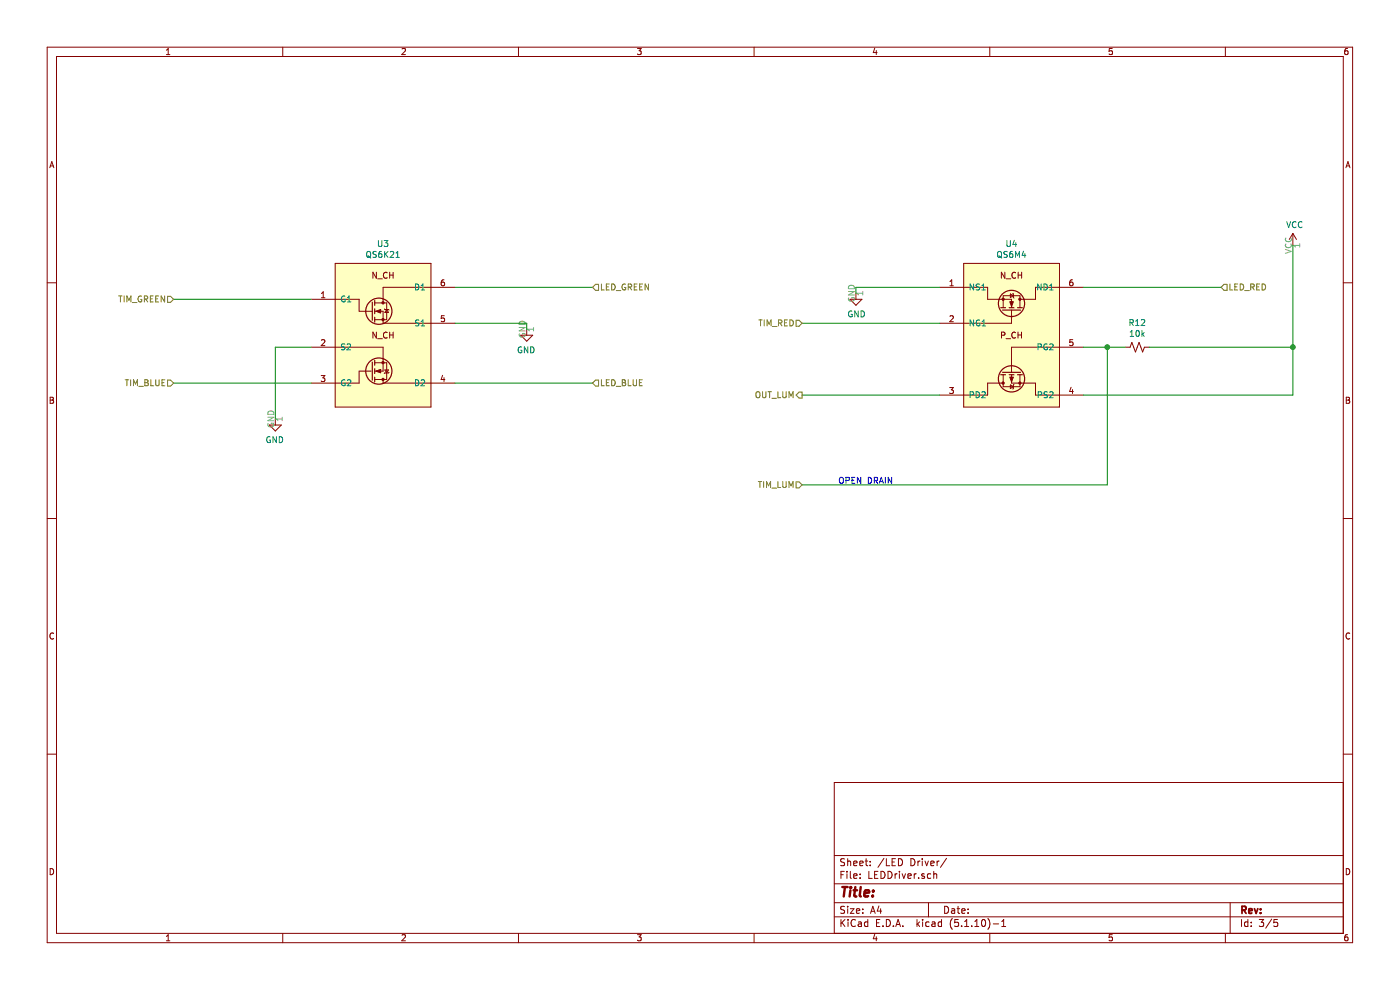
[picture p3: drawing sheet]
EESchema Schematic File Version 4
EELAYER 30 0
EELAYER END
$Descr A4 11693 8268
encoding utf-8
Sheet 3 5
Title ""
Date ""
Rev ""
Comp ""
Comment1 ""
Comment2 ""
Comment3 ""
Comment4 ""
$EndDescr
Wire Wire Line
	2600 2500 1450 2500
Wire Wire Line
	2600 2900 2300 2900
Wire Wire Line
	2300 2900 2300 3500
$Comp
L power:GND #PWR0127
U 1 1
P 2300 3500
F 0 "#PWR0127" H 2300 3250 50  0001 C CNN
F 1 "GND" H 2305 3327 50  0000 C CNN
F 2 "" H 2300 3500 50  0001 C CNN
F 3 "" H 2300 3500 50  0001 C CNN
	1    2300 3500
	-1   0    0    -1  
$EndComp
Wire Wire Line
	3800 2700 4400 2700
Wire Wire Line
	4400 2700 4400 2750
$Comp
L power:GND #PWR0128
U 1 1
P 4400 2750
F 0 "#PWR0128" H 4400 2500 50  0001 C CNN
F 1 "GND" H 4405 2577 50  0000 C CNN
F 2 "" H 4400 2750 50  0001 C CNN
F 3 "" H 4400 2750 50  0001 C CNN
	1    4400 2750
	-1   0    0    -1  
$EndComp
Wire Wire Line
	4950 2400 3800 2400
Wire Wire Line
	3800 3200 4950 3200
Wire Wire Line
	1450 3200 2600 3200
Text HLabel 1450 2500 0    50   Input ~ 0
TIM_GREEN
Text HLabel 1450 3200 0    50   Input ~ 0
TIM_BLUE
Text HLabel 4950 2400 2    50   Input ~ 0
LED_GREEN
Text HLabel 4950 3200 2    50   Input ~ 0
LED_BLUE
$Comp
L QS6K21:QS6K21 U3
U 1 1
P 3200 2500
F 0 "U3" H 3200 2965 50  0000 C CNN
F 1 "QS6K21" H 3200 2874 50  0000 C CNN
F 2 "QS6K21_2Nch:QS6K21TR" H 3200 2500 50  0001 C CNN
F 3 "" H 3200 2500 50  0001 C CNN
	1    3200 2500
	1    0    0    -1  
$EndComp
Wire Wire Line
	9250 2900 9050 2900
Connection ~ 9250 2900
Wire Wire Line
	6700 4050 9250 4050
Wire Wire Line
	9250 4050 9250 2900
$Comp
L QS6M4:QS6M4 U4
U 1 1
P 8450 2200
F 0 "U4" H 8450 2365 50  0000 C CNN
F 1 "QS6M4" H 8450 2274 50  0000 C CNN
F 2 "QS6M4:QS6K21TR" H 8450 2200 50  0001 C CNN
F 3 "" H 8450 2200 50  0001 C CNN
	1    8450 2200
	1    0    0    -1  
$EndComp
Text Notes 7000 4050 0    50   ~ 0
OPEN DRAIN
Text HLabel 6700 2700 0    50   Input ~ 0
TIM_RED
Text HLabel 10200 2400 2    50   Input ~ 0
LED_RED
Text HLabel 6700 3300 0    50   Output ~ 0
OUT_LUM
Text HLabel 6700 4050 0    50   Input ~ 0
TIM_LUM
Wire Wire Line
	6700 2700 7850 2700
Wire Wire Line
	7850 3300 6700 3300
Wire Wire Line
	9050 2400 10200 2400
$Comp
L power:GND #PWR0129
U 1 1
P 7150 2450
F 0 "#PWR0129" H 7150 2200 50  0001 C CNN
F 1 "GND" H 7155 2277 50  0000 C CNN
F 2 "" H 7150 2450 50  0001 C CNN
F 3 "" H 7150 2450 50  0001 C CNN
	1    7150 2450
	1    0    0    -1  
$EndComp
Wire Wire Line
	7150 2400 7150 2450
Wire Wire Line
	7850 2400 7150 2400
$Comp
L power:VCC #PWR0126
U 1 1
P 10800 2050
F 0 "#PWR0126" H 10800 1900 50  0001 C CNN
F 1 "VCC" H 10815 2223 50  0000 C CNN
F 2 "" H 10800 2050 50  0001 C CNN
F 3 "" H 10800 2050 50  0001 C CNN
	1    10800 2050
	1    0    0    -1  
$EndComp
Wire Wire Line
	9400 2900 9250 2900
$Comp
L Device:R_Small_US R12
U 1 1
P 9500 2900
F 0 "R12" V 9295 2900 50  0000 C CNN
F 1 "10k" V 9386 2900 50  0000 C CNN
F 2 "Resistors_SMD:R_0603" H 9500 2900 50  0001 C CNN
F 3 "~" H 9500 2900 50  0001 C CNN
	1    9500 2900
	0    1    1    0   
$EndComp
Wire Wire Line
	10800 2050 10800 2900
Connection ~ 10800 2900
Wire Wire Line
	10800 2900 10800 3300
Wire Wire Line
	9050 3300 10800 3300
Wire Wire Line
	9600 2900 10800 2900
$EndSCHEMATC
